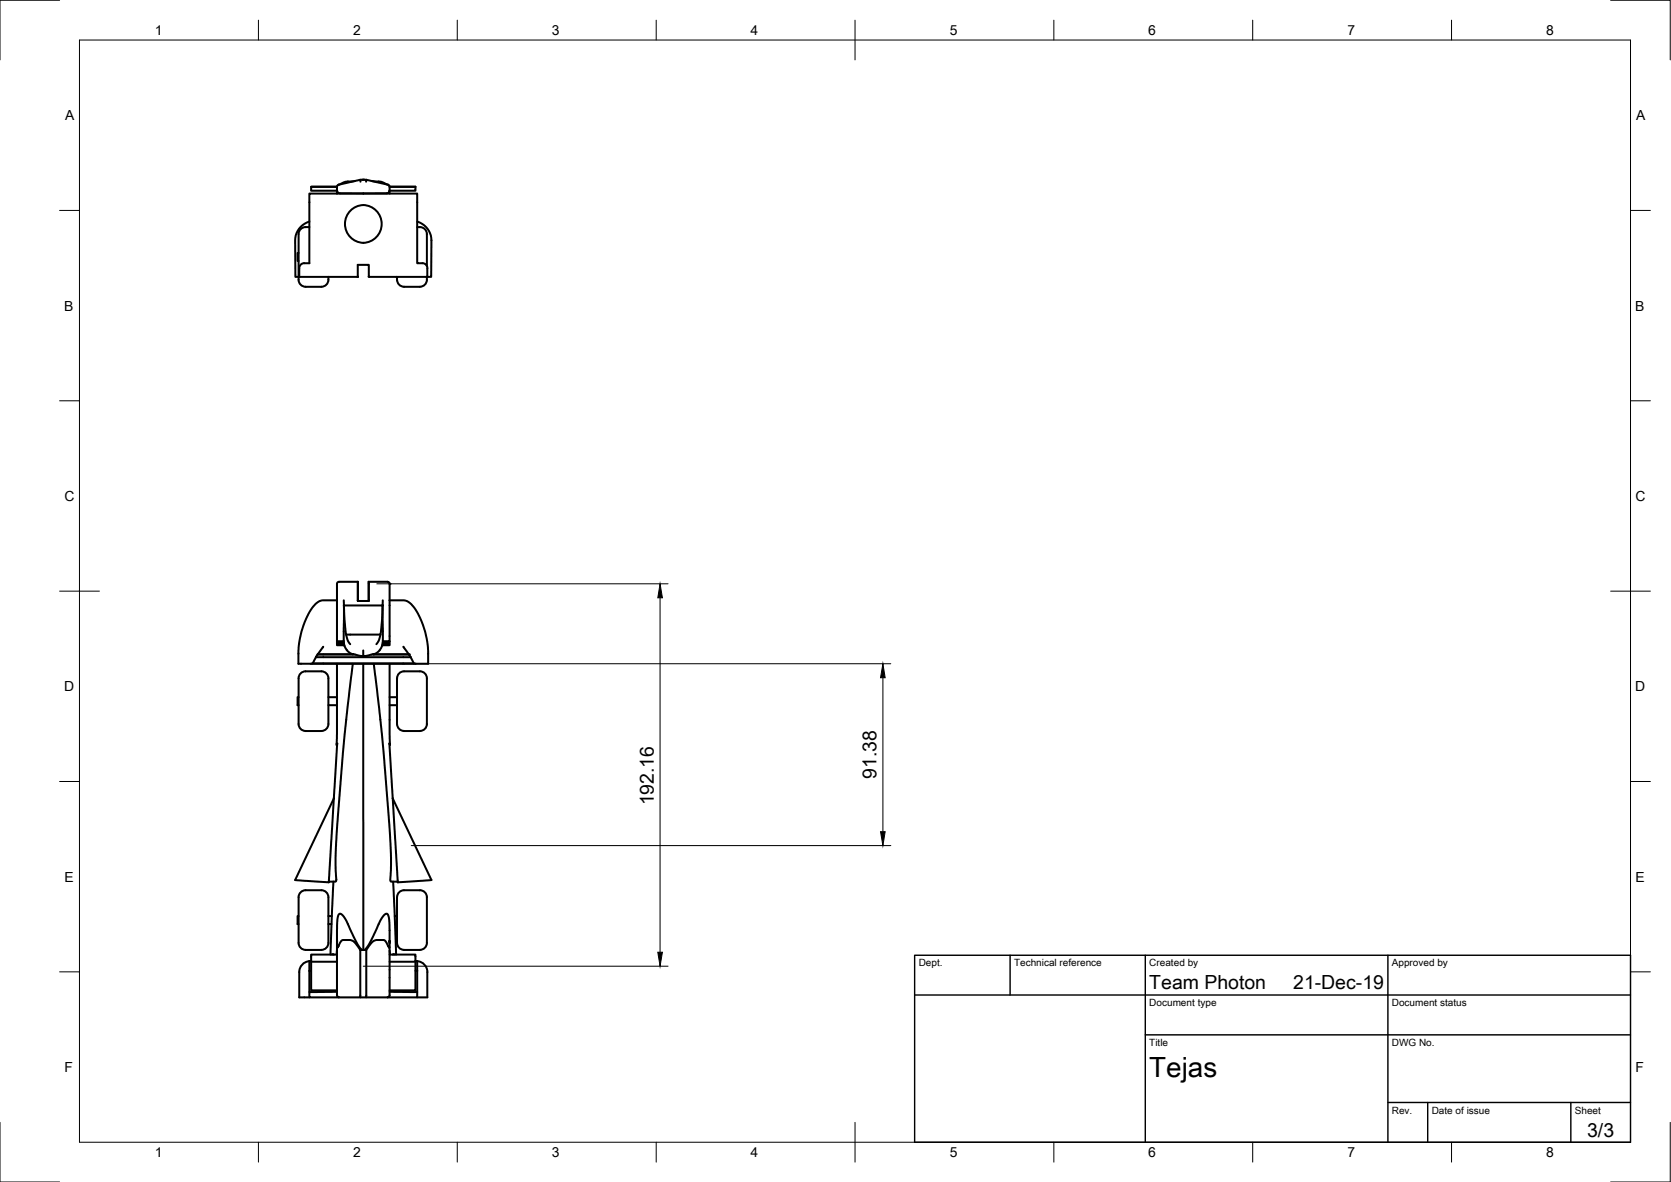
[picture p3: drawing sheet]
<svg xmlns="http://www.w3.org/2000/svg" width="420mm" height="297mm" viewBox="0 0 420 297" stroke-linecap="round" stroke-linejoin="round" font-family="sans-serif">
<!-- layer: Visible -->
<g fill="none" stroke="#000" stroke-width=".51">
<path d="M77.8 55.7a5 5 0 0 0-3.6 4.7l.1 9.2h.8M77.8 57.1a1.98 1.98 0 0 0-2.7 1.9v10.3a2.45 2.45 0 0 0 1.3 2.7l.4 .1M78.2 46.9h6.5h-6.5v1h6.6M84.7 48.6h.1M84.8 48l-.1 .6M88.4 52.7a4.6 4.6 0 0 1 6.5 .6 4.6 4.6 0 0 1-.6 6.5 4.6 4.6 0 0 1-6.5-.5 4.8 4.8 0 0 1 .6-6.6zM89.3 45.5l-2.5 .2-1.6 .7M90.6 45.2h1.5v.5M90.6 45.7v-.5l-5.5 1.2M91 45.2h.7M92.1 45.2l5.5 1.2M93.4 45.5l2.4 .2 2 .8 .2 .4v.9a.75 .75 0 0 1-.8 .8h-11.7a.82 .82 0 0 1-.8-.9l.1-1 .3-.3"/>
<path d="M97.9 48l.1 .6M98 46.9h6.5zM104.5 46.9v1h-6.6M104.9 55.7a5 5 0 0 1 3.6 4.7l-.1 9.2h-1M104.9 57.1a2.16 2.16 0 0 1 2.4 2.8v7M75.1 63.6h-.3v2h.3M76.8 72.1h4M82.6 69.6a1.99 1.99 0 0 1-1.8 2.5M90 69.6h.1M99.8 69.6a2.02 2.02 0 0 0 1.8 2.5M101.6 72.1h4M106.2 66.2h-1.3v-17.6h-27.1v17.6h-1.3a1.22 1.22 0 0 0-1.3 1.2v2.2h14.8"/>
<path d="M106.2 66.1a1.26 1.26 0 0 1 1.3 1.3M107.3 69.6a1.99 1.99 0 0 1-1.7 2.5M107.4 67.4v2.2h-14.7v-3h-2.7v3M84.7 150.9v-4.2l.2-.3 .3-.2h4.8v4.8M84.7 150.9v10.2h1.7M84.7 150.9h-3.4a4.6 4.6 0 0 0-3.5 2.9 21.9 21.9 0 0 0-2.8 10.4v2.6l3.6-.1 .9-1.6M86.4 150.9l.2 1.3-.2 8.9a3.5 3.5 0 0 0 2.3 3.4l-.1-.2 2.8 .6M86.5 152.2a29.6 29.6 0 0 0 .9 8.6l.7 1.1M86.6 152.2h9.5M90 146.2v4.7M90 150.9h.1M92.7 150.9h.1"/>
<path d="M95.7 159.5l-.5 1.5-.6 .9M96.2 152.2l-.5 7.3h-8.7M96.2 150.9l-.1 1.3 .2 8.9a3.5 3.5 0 0 1-2.3 3.4M98 150.9v-4.2l-.2-.3-.3-.2h-4.8v4.8h-2.7v-.1M98 150.9v10.2h-1.7M98 150.9h3.4a4.6 4.6 0 0 1 3.5 2.9 21.9 21.9 0 0 1 2.8 10.4v2.6l-3.6-.1-.9-1.6M75.1 175.2h-.3v2h.3M78.1 166.8h26.5M78.6 166.7h25.5M79.5 165.1h23.7M79.9 164.5l-.4 .6M79.9 164.5h9.1"/>
<path d="M81.3 162.5l-1.4 2M82.6 175.2h2.1M82.6 177.2h2.1M84.7 166.8l-.1 20.5 .2-.3M84.7 161.1v.7h1.7M84.7 162l1.7 .1M84.8 161.8l.2 .2zM84.9 161.8l.3-.2zM85.2 161.6h1.2v.6h.2M85.2 161.6h1.3M88.7 166.8l-2 17.5-1.9 22.7-.4 8.4 .1 5.9-.2 .3h-1.6v.1l-8.5-.5 9.7-20.6M90.8 164.9l.6 .1"/>
<path d="M91.3 163.5v1.4M91.3 166.8l.1 71.9M91.3 164.9v.1M91.8 164.9l-.5 .1M94 164.5l.1-.2-2.8 .6M94 164.5h8.8l.4 .6M94 166.8l2 17.5 1.9 22.7 .4 8.4-.2 5.9 .2 .3h1.7v.1l8.5-.5-9.8-20.6M96.2 161.6h1.3M97.5 161.6l.3 .2zM97.5 161.6h-1.3v.6h-.1M97.9 161.8l-.2 .2zM98 166.8l.1 20.5-.2-.5"/>
<path d="M98 161.1v.7h-1.8M98 162l-1.8 .1M98 175.2h1.8M98 177.2h1.8M101.4 162.5l1.4 2h-9.1M75.1 182v-10.5a2.47 2.47 0 0 1 1.3-2.7l4.4-.1a2.13 2.13 0 0 1 1.8 2.8v10.5M75.1 181.9a1.75 1.75 0 0 0 1.7 1.8M76.8 183.7h4M82.6 181.9a1.75 1.75 0 0 1-1.8 1.8M84.8 187l-2.1 34.5M84.8 186.8v.2M97.9 187l2.1 34.5"/>
<path d="M99.8 182v-10.5a2.55 2.55 0 0 1 1.3-2.7l4.5-.1a2.13 2.13 0 0 1 1.7 2.8v10.5M99.8 181.9a1.75 1.75 0 0 0 1.8 1.8M101.6 183.7h4M107.3 181.9a1.75 1.75 0 0 1-1.7 1.8M75.1 230.2h-.3v2h.3M76.8 238.7h4M80.8 238.7a2.12 2.12 0 0 0 1.8-2.7v-9.5a2.48 2.48 0 0 0-1.3-2.7l-4.5-.1a2.13 2.13 0 0 0-1.7 2.8v9.5a2.45 2.45 0 0 0 1.3 2.6l.4 .1M82.6 230.2h.8M82.6 232.2h.8M82.7 221.5h.1M83.5 239.9h.4M83.8 221.6l-.7 18.3"/>
<path d="M84.7 239.9h-6.5v1.8h6.5M84.7 236.9l.1-.4-.1 .5M84.7 237v13.1l.5 .5M84.7 237l.2-6.1 .3-1.1 .4-.2 .6 .5 .8 1 2.6 5.6 1.4 2h-.4M84.7 238l.1 .1 .2-.1 .7-1.4a1 1 0 0 1 1.3-.4h1.1a3 3 0 0 1 2 1.8l.5 .7M84.7 238.9l-.1 1M90.6 238.7v11.9h-5.4M91 238.7h.3M91.4 238.7h.3M91.7 238.7h.4v11.8v.1h-1.5M98 238.9v1M98 239.9h6.5v1.8h-6.5"/>
<path d="M98 237l-.2-6.1-.3-1.1-.4-.2-.6 .5-.6 .8-2.8 5.8-1.4 2M98 238l-.1 .1-.2-.1-.7-1.4a1 1 0 0 0-1.3-.4h-1.1a3 3 0 0 0-2 1.8l-.5 .7M98 237v13.1l-.3 .5h-.2M98 236.9v.1M98.7 239.9h.5M98.8 221.6l.8 18.3M99.3 230.2h.5M99.3 232.2h.5M100 221.5h.1M101.6 238.7h4M105.6 238.7a2.12 2.12 0 0 0 1.7-2.7v-9.5a2.48 2.48 0 0 0-1.2-2.7l-4.5-.1a2.16 2.16 0 0 0-1.8 2.8v9.5a2.43 2.43 0 0 0 1.3 2.6l.5 .1M77.8 241.5a2.74 2.74 0 0 0-2.6 2.8v6.3h2.6"/>
<path d="M77.8 241.6v2.4M77.8 244v5.3M77.8 244h.4M78 241.6h.2M78 241.5h-.2M78.2 241.7v7.2h6.5M84.7 249.2l-6.9 .1v1.3h7.4M92.1 250.6h5.4M104.5 241.7v7.2h-6.5M104.5 241.6h.2M104.5 244h.4M104.7 241.5h.2"/>
<path d="M104.9 244v5.3l-6.9-.1M104.9 249.3v1.3h-7.4M104.9 241.6v2.4M104.9 241.5a2.74 2.74 0 0 1 2.6 2.8M107.4 244.3v6.3h-2.5"/>
</g>
<g fill="#000">
<circle cx="98" cy="146.7" r=".25"/>
<circle cx="94.1" cy="164.3" r=".25"/>
<circle cx="102.8" cy="164.5" r=".25"/>
</g>
<!-- layer: Border -->
<g fill="none" stroke="#000" stroke-width=".25">
<path d="M15 .1h-15v15M20 10.1h390v276.9h-390zM65 5.1v5M115 5.1v5M165 5.1v5M215 5.1v10M265 5.1v5M315 5.1v5M365 5.1v5M405 .1h15v15M15 52.9h5M410 52.9h5"/>
<path d="M15 100.7h5M410 100.7h5M15 148.6h10M405 148.6h10M15 196.4h5M410 196.4h5M15 244.2h5M410 244.2h5M0 282.1v14.9h15M65 287v5M115 287v5M165 287v5"/>
<path d="M215 282.1v9.9M265 287v5M315 287v5M365 287v5M420 282.1v14.9h-15"/>
</g>
<!-- layer: TitleBlock -->
<path d="M230 240.1h180v46.9h-180zM230 250h180M254 240.1v9.9M288 240.1v46.9M349 240.1v46.9M288 260.1h122M349 277.1h61M359 277.1v9.9M395 277.1v9.9" fill="none" stroke="#000" stroke-width=".36"/>
<!-- layer: Dimensions -->
<path d="M94.7 146.7h73.3M166 150.2v89.1M83.3 166.8h140.7M222 170.3v38.7M103.4 212.5h120.6M91.3 242.8h76.7" fill="none" stroke="#000" stroke-width=".25"/>
<path d="M166 146.7l.6 3.5h-1.2zM222 166.8l.6 3.5h-1.2zM221.4 209h1.2l-.6 3.5zM165.4 239.3h1.2l-.6 3.5z" fill="#000" stroke="#000" stroke-width=".25"/>
<text font-size="7" x="289" y="270.6">Tejas</text>
<g font-size="4.9">
<text x="220.4" y="195.8" transform="rotate(-90 220.4 195.8)">91.38</text>
<text x="164.4" y="202.4" transform="rotate(-90 164.4 202.4)">192.16</text>
<text x="289" y="248.5">Team Photon</text>
<text x="325.2" y="248.5">21-Dec-19</text>
<text x="399.1" y="285.7">3/3</text>
</g>
<g font-size="3.5">
<text x="39" y="8.8">1</text>
<text x="88.8" y="8.8">2</text>
<text x="138.8" y="8.8">3</text>
<text x="188.7" y="8.8">4</text>
<text x="238.8" y="8.8">5</text>
<text x="288.7" y="8.8">6</text>
<text x="338.8" y="8.8">7</text>
<text x="388.8" y="8.8">8</text>
<text x="16.4" y="30.2">A</text>
<text x="411.4" y="30.2">A</text>
<text x="16.2" y="78">B</text>
<text x="411.2" y="78">B</text>
<text x="16.2" y="125.9">C</text>
<text x="411.2" y="125.9">C</text>
<text x="16.2" y="173.7">D</text>
<text x="411.2" y="173.7">D</text>
<text x="16.2" y="221.6">E</text>
<text x="411.2" y="221.6">E</text>
<text x="16.2" y="269.4">F</text>
<text x="411.2" y="269.4">F</text>
<text x="39" y="290.8">1</text>
<text x="88.8" y="290.8">2</text>
<text x="138.8" y="290.8">3</text>
<text x="188.7" y="290.8">4</text>
<text x="238.8" y="290.8">5</text>
<text x="288.7" y="290.8">6</text>
<text x="338.8" y="290.8">7</text>
<text x="388.8" y="290.8">8</text>
</g>
<g font-size="2.5">
<text x="231" y="242.9">Dept.</text>
<text x="255" y="242.9">Technical reference</text>
<text x="289" y="242.9">Created by</text>
<text x="350" y="242.9">Approved by</text>
<text x="289" y="252.8">Document type</text>
<text x="350" y="252.8">Document status</text>
<text x="289" y="262.9">Title</text>
<text x="350" y="262.9">DWG No.</text>
<text x="350" y="279.9">Rev.</text>
<text x="360" y="279.9">Date of issue</text>
<text x="396" y="279.9">Sheet</text>
</g>
</svg>
